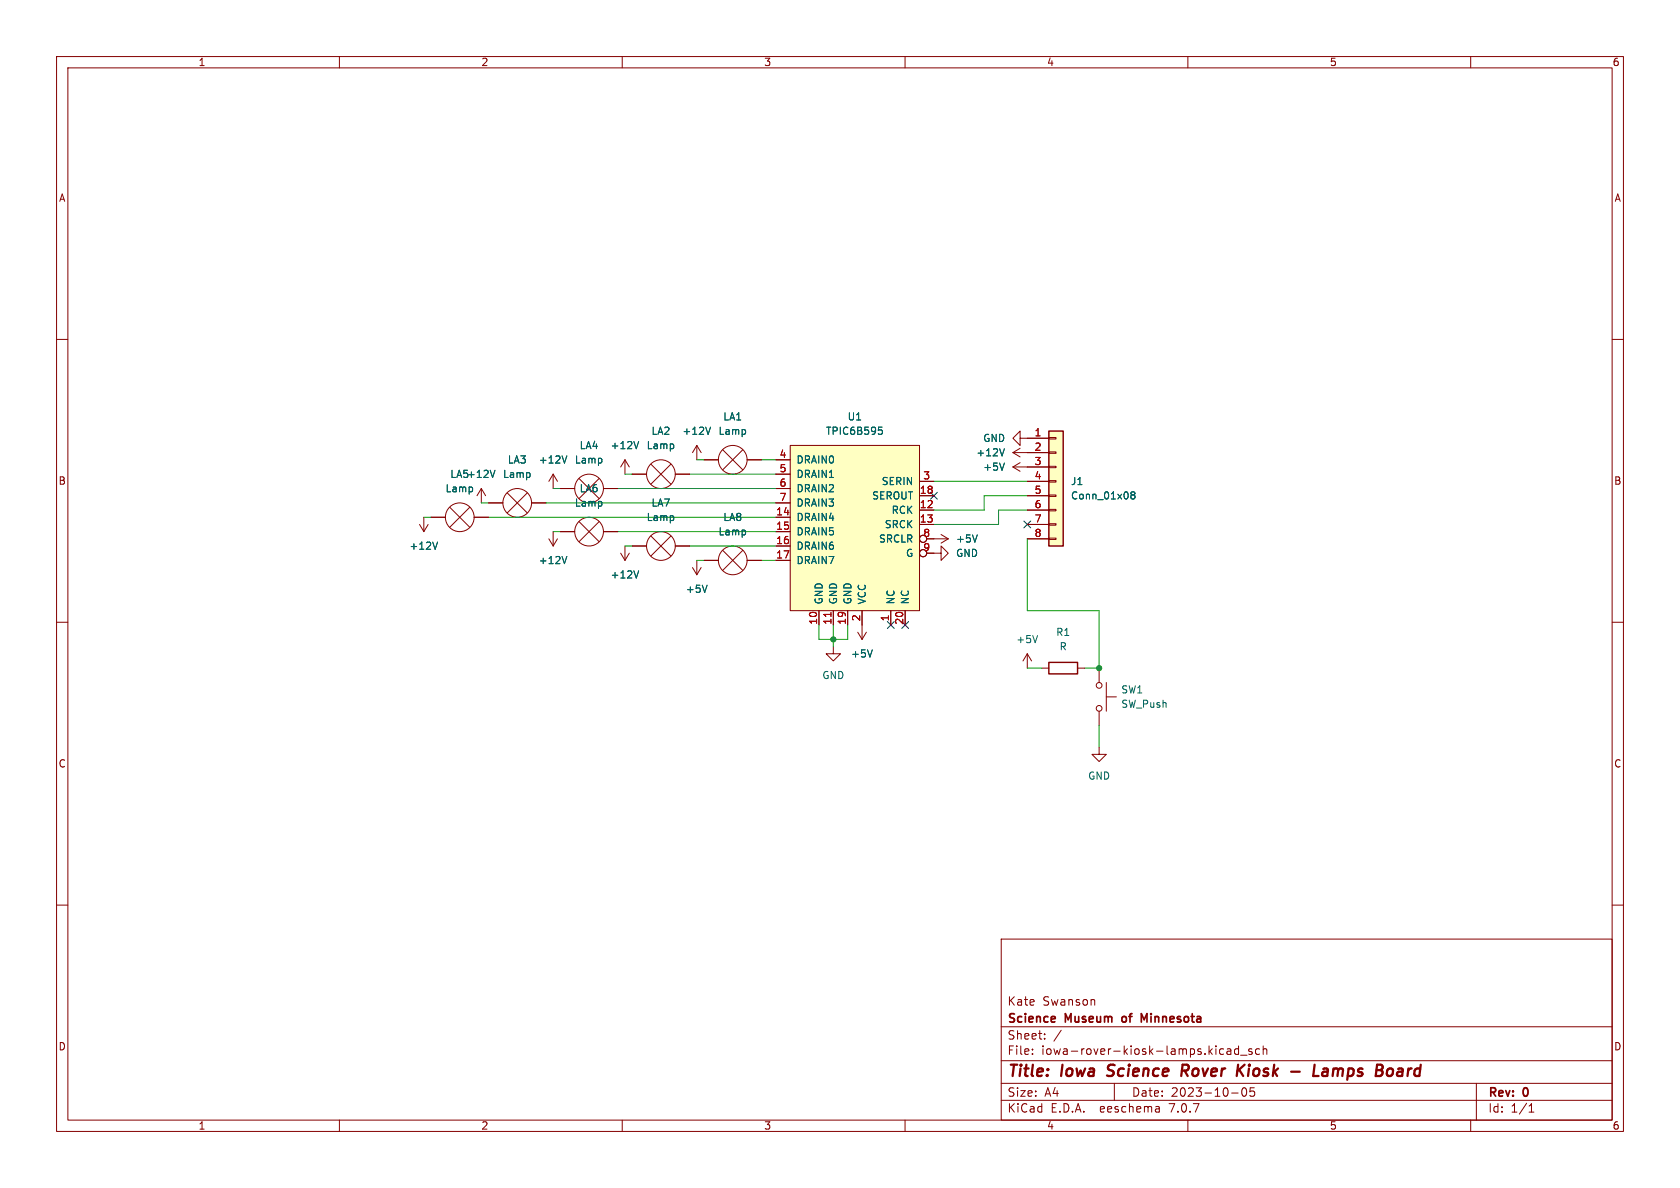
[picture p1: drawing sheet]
<svg xmlns="http://www.w3.org/2000/svg" width="297mm" height="210mm" viewBox="0 0 297 210" stroke-linecap="round" stroke-linejoin="round" font-family="sans-serif">
<g fill="none" stroke="#840000" stroke-width=".18">
<path d="M10 10h277v190h-277zM12 12h273v186h-273zM60 10v2M110 10v2M160 10v2M210 10v2M260 10v2M10 60h2M285 60h2M123.2 78.7l-.8 1.3M123.2 78.7v2.6M123.2 78.7l.8 1.3"/>
<path d="M127.8 79.5l3.5 3.6M131.3 79.5l-3.5 3.6M139.7 78.7h22.9v29.3h-22.9zM180.3 77.5v-1.3l-1.2 1.3 1.2 1.2v-1.2h5.1M180.3 79.2l-1.2 .8M185.4 79.9h1.3v.2h-1.3zM185.4 77.3h1.3v.3h-1.3zM74.2 92.7l.7 1.3M74.9 91.4v2.6M75.7 92.7l-.8 1.3M76.2 91.4h2.5M79.5 89.7l3.6 3.5"/>
<path d="M83.1 89.7l-3.6 3.5M83.8 91.4h2.6M85.1 86.4l-.8 1.2M85.1 86.4v2.5M85.1 86.4l.8 1.2M86.4 88.9h2.5M89.7 87.1l3.5 3.6M93.2 87.1l-3.5 3.6M94 88.9h2.5M97 95.3l.8 1.2M97.8 83.8l-.8 1.3M97.8 83.8v2.6"/>
<path d="M97.8 94v2.5M97.8 83.8l.8 1.3M98.6 95.3l-.8 1.2M99.1 94h2.5M99.1 86.4h2.5M102.4 92.2l3.5 3.6M102.4 84.6l3.5 3.5M105.9 92.2l-3.5 3.6M105.9 84.6l-3.5 3.5M106.7 94h2.5M106.7 86.4h2.5M109.7 97.8l.8 1.3"/>
<path d="M110.5 81.3v2.5M110.5 96.5v2.6M110.5 81.3l-.8 1.3M110.5 81.3l.8 1.3M111.3 97.8l-.8 1.3M111.8 96.5h2.5M111.8 83.8h2.5M115.1 94.7l3.5 3.6M115.1 82l3.5 3.6M118.6 94.7l-3.5 3.6M118.6 82l-3.5 3.6M119.4 96.5h2.5"/>
<path d="M119.4 83.8h2.5M123.2 99.1v2.5M124.5 99.1h2.5M124.5 81.3h2.5M127.8 97.3l3.5 3.5M131.3 97.3l-3.5 3.5M132.1 99.1h2.5M132.1 81.3h2.5M137.2 91.4h2.5M137.2 94h2.5M137.2 96.5h2.5M137.2 99.1h2.5"/>
<path d="M137.2 81.3h2.5M137.2 83.8h2.5M137.2 86.4h2.5M137.2 88.9h2.5M162.6 85.1h2.5M162.6 87.6h2.5M162.6 90.2h2.5M162.6 92.7h2.5M163.8 97.8h2.6v-1.3l1.2 1.3-1.2 1.3v-1.3M163.8 95.3h3.8M166.4 94.5l1.2 .8M167.6 95.3l-1.2 .7"/>
<path d="M179.1 80h6.3M179.1 82.6h6.3M179.1 80l1.2 .8M179.1 82.6l1.2 .7M180.3 81.8l-1.2 .8M181.6 85.1h3.8M181.6 87.6h3.8M181.6 90.2h3.8M181.6 92.7h3.8M181.6 95.3h3.8M185.4 95.1h1.3v.3h-1.3zM185.4 92.6h1.3v.2h-1.3z"/>
<path d="M185.4 90h1.3v.3h-1.3zM185.4 87.5h1.3v.3h-1.3zM185.4 85h1.3v.2h-1.3zM185.4 82.4h1.3v.3h-1.3zM10 110h2M122.4 100.3l.8 1.3M124 100.3l-.8 1.3M144.8 108v2.5M147.3 114.3v1.3h1.3l-1.3 1.2-1.3-1.2h1.3M147.3 108v2.5M149.9 108v2.5M151.6 111.8l.8 1.2"/>
<path d="M152.4 108v5M153.2 111.8l-.8 1.2M157.5 108v2.5M160 108v2.5M181.6 115.6l-.8 1.2M181.6 115.6v2.5M181.6 115.6l.8 1.2M184.1 118.1h1.3M190.5 118.1h1.3M194.3 118.1v2.6M285 110h2M194.3 132.1v1.3h1.3l-1.3 1.2-1.3-1.2h1.3"/>
<path d="M194.3 125.7v2.6M195.6 123.2h1.8M195.6 120.7v5M10 160h2M285 160h2M177 166h108v32h-108zM193.5 176.8v.9M60 198v2M110 198v2M160 198v2M177 194.5h108M177 191.5h108"/>
<path d="M177 187.5h108M177 181.5h108M182.5 186.3v.1M182.5 185.5v.1M184.7 183.6v.1M184.7 182.8v.1M187.6 182.1l-1.3 2M197 191.5v3M204.9 195.7l.1 .9M205 196.5l-.2 .1M205 196h-.2M210 198v2"/>
<path d="M215.9 185.4l.4 .1M216.3 186.3l-.4 .1M217 185.5h.5l.1 .9M217.6 185.8h-.5a.29 .29 0 0 0-.2 .3 .29 .29 0 0 0 .2 .3l.5-.1M217.7 193.2h1.2M219 185.5l-.5-.1-.3 .3v.4l.2 .2h.6M219 184.9v1.5M219.3 186.5h1.2M219.7 192.4l.2-.1a.81 .81 0 0 1 .6 .6 .81 .81 0 0 1-.3 .8l-.2 .1a.81 .81 0 0 1-.3-1.4zM221.3 185.5l-.3-.1-.3 .2 .1 .2 .5 .2v.3h-.6M221.7 192.3h-.7v.7l.2-.1h.5l.1 .3-.1 .5-.2 .1-.5-.1M222.7 185.5l-.5-.1-.2 .3v.4l.1 .2h.6"/>
<path d="M223.3 185.5l.2-.1 .4 .1 .1 .9M223.3 184.9v1.5M260 198v2M261 191.5v6.5M270.3 196.6h.9M270.3 195.5l.4-.4v1.5"/>
<circle cx="81.3" cy="91.4" r="2.54"/>
<circle cx="91.4" cy="88.9" r="2.54"/>
<circle cx="104.1" cy="94" r="2.54"/>
<circle cx="104.1" cy="86.4" r="2.54"/>
<circle cx="116.8" cy="83.8" r="2.54"/>
<circle cx="116.8" cy="96.5" r="2.54"/>
<circle cx="129.5" cy="99.1" r="2.54"/>
<circle cx="129.5" cy="81.3" r="2.54"/>
<circle cx="163.2" cy="97.8" r=".63"/>
<circle cx="163.2" cy="95.2" r=".63"/>
<circle cx="194.3" cy="121.2" r=".51"/>
<circle cx="194.3" cy="125.2" r=".51"/>
</g>
<g fill="none" stroke="#840000" stroke-width=".4">
<path d="M195.7 190.1l.3 .1M196 188.4l-.1 .2v.4M209.4 189.3l.6 .9M209.8 188.2h-.7l-.3 2M209.9 189.2l-1 .1M219.1 189.1l.7 1.1M220 188.2l-1.3 1.2M232.4 188.2l-.2 2M233.9 189l.2-.1 .6 .1-.1 1.2M234.7 189.4h-.6a.4 .4 0 0 0-.4 .4 .4 .4 0 0 0 .3 .4l.6-.1M246.2 189.1v.7M247.4 188.9l-.2 .1"/>
<path d="M247.8 189.4h-.5a.4 .4 0 0 0-.3 .4 .4 .4 0 0 0 .2 .4h.5"/>
</g>
<path d="M198.4 179.8v.7M202.8 179.2l-.5 1.1-.5-1.1v1.5" fill="none" stroke="#840000" stroke-width=".3"/>
<g fill="none" stroke="#006464" stroke-width=".18">
<path d="M112.9 78l-.4 1.3M125.6 75.5l-.4 1.3M155.3 75.5h.6M155.5 76h.3l.2 .2-.1 .5-.4 .1M177.6 79.3l-.5 1.3M77.3 95.8l-.4 1.3M87.5 83.1l-.4 1.3M100.2 80.6l-.4 1.3M100.2 98.4l-.4 1.2M172.8 94.6l-.5 1.2M177.6 81.9l-.5 1.2M200.2 87.5l-.3-.3 .3-.3h.2l.3 .3-.3 .3"/>
<path d="M200.2 87.5l-.3 .2 .1 .4 .2 .1 .3-.1 .2-.1v-.3l-.3-.2M200.2 87.5h.2M112.9 100.9l-.4 1.3M125 103.4l-.4 1.3M154.2 114.9l-.4 1.2M183.4 112.3l-.4 1.3"/>
</g>
<g fill="#ffffc2" stroke="#ffffc2" stroke-width=".18">
<path d="M185.4 76.2h2.6v20.3h-2.6z"/>
<path d="M139.7 78.7h22.9v29.3h-22.9z"/>
</g>
<path d="M185.4 76.2h2.6v20.3h-2.6zM185.4 117.1h5.1v2h-5.1z" fill="none" stroke="#840000" stroke-width=".25"/>
<path d="M146.9 108.3v.7" fill="none" stroke="#a90000" stroke-width=".18"/>
<g fill="none" stroke="#009600" stroke-width=".18">
<path d="M74.9 91.4h1.3M85.1 88.9h1.3M86.4 91.4h50.8M96.5 88.9h40.7M97.8 86.4h1.3M97.8 94h1.3M109.2 86.4h28M109.2 94h28M110.5 96.5h1.3M110.5 83.8h1.3M121.9 96.5h15.3M121.9 83.8h15.3"/>
<path d="M123.2 99.1h1.3M123.2 81.3h1.3M134.6 99.1h2.6M134.6 81.3h2.6M165.1 85.1h16.5M181.6 95.3v12.7h12.7v10.1h-2.5M181.6 87.6h-7.6v2.6h-8.9M181.6 90.2h-5.1v2.5h-11.4M144.8 110.5v2.5h5.1v-2.5M147.3 110.5v3.8M181.6 118.1h2.5M194.3 128.3v3.8"/>
</g>
<path d="M164.5 87l1.2 1.2M165.7 87l-1.2 1.2M181 92.1l1.2 1.2M182.2 92.1l-1.2 1.2M156.9 109.9l1.2 1.2M158.1 109.9l-1.2 1.2M159.4 109.9l1.2 1.2M160.6 109.9l-1.2 1.2" fill="none" stroke="#000084" stroke-width=".18"/>
<g fill="#009600" stroke="#009600" stroke-width=".18">
<circle cx="147.3" cy="113" r=".46"/>
<circle cx="194.3" cy="118.1" r=".46"/>
</g>
<g font-size="2.8" fill="#840000">
<text x="178" y="190.9">Title:</text>
<text x="187.7" y="190.9">Iowa</text>
<text x="196.6" y="190.9">Science</text>
<text x="210.5" y="190.9">Rover</text>
<text x="221.1" y="190.9">Kiosk</text>
<text x="231.4" y="190.9">-</text>
<text x="236.2" y="190.9">Lamps</text>
<text x="248.1" y="190.9">Board</text>
</g>
<g font-size="2.1" fill="#840000">
<text x="178" y="178">Kate</text>
<text x="184.3" y="178">Swanson</text>
<text x="178" y="184">Sheet:</text>
<text x="178" y="181.2">Science</text>
<text x="188.4" y="181.2">Museum</text>
<text x="199.1" y="181.2">of</text>
<text x="203" y="181.2">Minnesota</text>
<text x="178" y="186.7">File:</text>
<text x="184.1" y="186.7">iowa-rover-kiosk-lamps.kicad_sch</text>
<text x="178" y="196.9">KiCad</text>
<text x="178" y="194.1">Size:</text>
<text x="184.7" y="194.1">A4</text>
<text x="185.7" y="196.9">E.D.A.</text>
<text x="194.6" y="196.9">eeschema</text>
<text x="200" y="194.1">Date:</text>
<text x="207" y="196.9">7.0.7</text>
<text x="207" y="194.1">2023-10-05</text>
<text x="263" y="194.3">Rev:</text>
<text x="263" y="196.9">Id:</text>
<text x="267.1" y="196.9">1/1</text>
<text x="269.4" y="194.3">0</text>
</g>
<g font-size="1.8" fill="#840000">
<text x="35" y="11.9">1</text>
<text x="85" y="11.9">2</text>
<text x="135" y="11.9">3</text>
<text x="185" y="11.9">4</text>
<text x="235" y="11.9">5</text>
<text x="285" y="11.9">6</text>
<text x="10.3" y="35.9">A</text>
<text x="285.3" y="35.9">A</text>
<text x="10.3" y="85.9">B</text>
<text x="285.3" y="85.9">B</text>
<text x="10.3" y="135.9">C</text>
<text x="285.3" y="135.9">C</text>
<text x="10.3" y="185.9">D</text>
<text x="285.3" y="185.9">D</text>
<text x="35" y="199.9">1</text>
<text x="85" y="199.9">2</text>
<text x="135" y="199.9">3</text>
<text x="185" y="199.9">4</text>
<text x="235" y="199.9">5</text>
<text x="285" y="199.9">6</text>
</g>
<g font-size="1.8" fill="#006464">
<text x="115.1" y="77.1">LA2</text>
<text x="120.5" y="77.1">+12V</text>
<text x="126.9" y="77.1">Lamp</text>
<text x="127.8" y="74.5">LA1</text>
<text x="145.9" y="77.1">TPIC6B595</text>
<text x="149.8" y="74.5">U1</text>
<text x="89.7" y="82.1">LA3</text>
<text x="95.1" y="82.1">+12V</text>
<text x="101.5" y="82.1">Lamp</text>
<text x="102.4" y="79.6">LA4</text>
<text x="107.8" y="79.6">+12V</text>
<text x="114.2" y="79.6">Lamp</text>
<text x="140.7" y="82.1">DRAIN0</text>
<text x="172.5" y="80.9">+12V</text>
<text x="173.7" y="78.3">GND</text>
<text x="173.7" y="83.4">+5V</text>
<text x="78.7" y="87.2">Lamp</text>
<text x="79.5" y="84.7">LA5+12V</text>
<text x="88.8" y="84.7">Lamp</text>
<text x="101.5" y="89.8">Lamp</text>
<text x="102.4" y="87.2">LA6</text>
<text x="115.1" y="89.8">LA7</text>
<text x="140.7" y="84.7">DRAIN1</text>
<text x="140.7" y="87.2">DRAIN2</text>
<text x="140.7" y="89.8">DRAIN3</text>
<text x="154.1" y="88.5">SEROUT</text>
<text x="155.8" y="86">SERIN</text>
<text x="189.2" y="86">J1</text>
<text x="189.2" y="88.5">Conn_01x08</text>
<text x="114.2" y="92.3">Lamp</text>
<text x="126.9" y="94.8">Lamp</text>
<text x="127.8" y="92.3">LA8</text>
<text x="140.7" y="92.3">DRAIN4</text>
<text x="140.7" y="94.8">DRAIN5</text>
<text x="156.3" y="93.6">SRCK</text>
<text x="157.5" y="91">RCK</text>
<text x="72.3" y="97.4">+12V</text>
<text x="95.1" y="99.9">+12V</text>
<text x="140.7" y="97.4">DRAIN6</text>
<text x="140.7" y="99.9">DRAIN7</text>
<text x="155.3" y="96.1">SRCLR</text>
<text x="160.1" y="98.7">G</text>
<text x="168.9" y="98.7">GND</text>
<text x="168.9" y="96.1">+5V</text>
<text x="107.8" y="102.5">+12V</text>
<text x="121.2" y="105">+5V</text>
<text x="145.6" y="106.9" transform="rotate(-90 145.6 106.9)">GND</text>
<text x="148.2" y="106.9" transform="rotate(-90 148.2 106.9)">GND</text>
<text x="150.7" y="106.9" transform="rotate(-90 150.7 106.9)">GND</text>
<text x="153.3" y="106.9" transform="rotate(-90 153.3 106.9)">VCC</text>
<text x="158.3" y="106.9" transform="rotate(-90 158.3 106.9)">NC</text>
<text x="160.9" y="106.9" transform="rotate(-90 160.9 106.9)">NC</text>
<text x="179.6" y="113.9">+5V</text>
<text x="186.6" y="112.6">R1</text>
<text x="150.4" y="116.4">+5V</text>
<text x="187.2" y="115.2">R</text>
<text x="145.3" y="120.2">GND</text>
<text x="198.1" y="122.8">SW1</text>
<text x="198.1" y="125.3">SW_Push</text>
<text x="192.3" y="138">GND</text>
</g>
<g font-size="1.8" fill="#a90000">
<text x="182.8" y="77.2">1</text>
<text x="137.7" y="81">4</text>
<text x="137.7" y="83.6">5</text>
<text x="182.8" y="79.8">2</text>
<text x="182.8" y="82.3">3</text>
<text x="137.7" y="86.1">6</text>
<text x="137.7" y="88.6">7</text>
<text x="162.5" y="89.9">12</text>
<text x="162.5" y="87.4">18</text>
<text x="163.1" y="84.8">3</text>
<text x="182.8" y="84.8">4</text>
<text x="182.8" y="87.4">5</text>
<text x="182.8" y="89.9">6</text>
<text x="137.1" y="91.2">14</text>
<text x="137.1" y="93.7">15</text>
<text x="162.5" y="92.5">13</text>
<text x="163.1" y="95">8</text>
<text x="182.8" y="92.5">7</text>
<text x="182.8" y="95">8</text>
<text x="137.1" y="96.3">16</text>
<text x="137.1" y="98.8">17</text>
<text x="163.1" y="97.5">9</text>
<text x="144.5" y="110.5" transform="rotate(-90 144.5 110.5)">10</text>
<text x="147.1" y="110.5" transform="rotate(-90 147.1 110.5)">11</text>
<text x="149.6" y="110.5" transform="rotate(-90 149.6 110.5)">19</text>
<text x="152.1" y="109.9" transform="rotate(-90 152.1 109.9)">2</text>
<text x="157.2" y="109.9" transform="rotate(-90 157.2 109.9)">1</text>
<text x="159.8" y="110.5" transform="rotate(-90 159.8 110.5)">20</text>
</g>
</svg>
